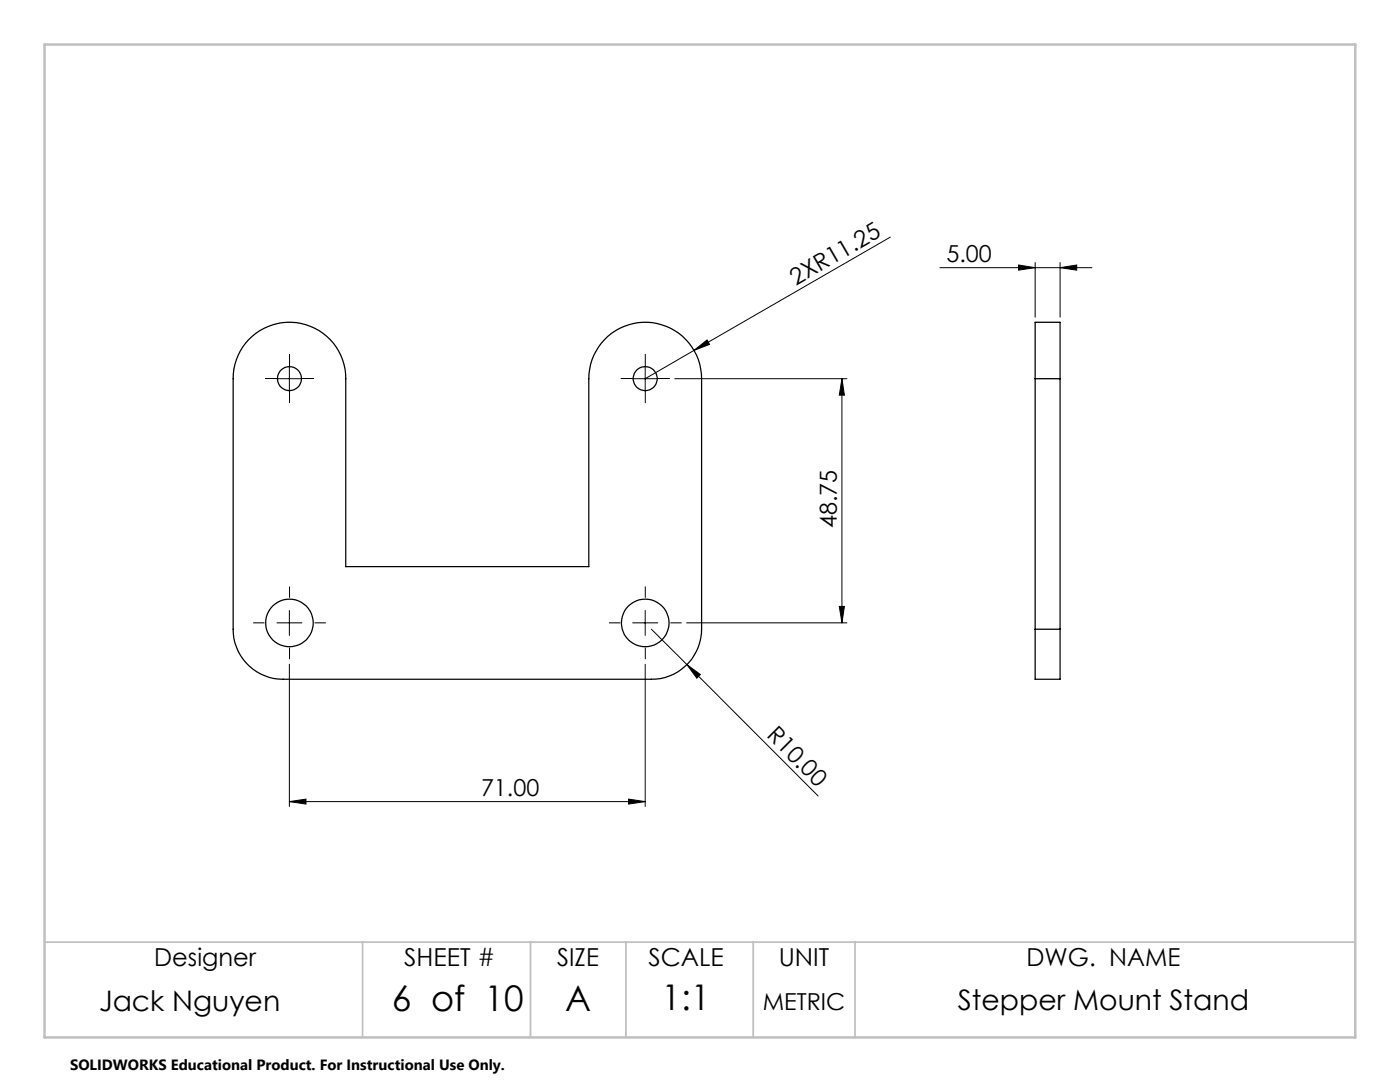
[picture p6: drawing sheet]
<svg xmlns="http://www.w3.org/2000/svg" width="279mm" height="216mm" viewBox="0 0 279 216" stroke-linecap="round" stroke-linejoin="round" font-family="sans-serif">
<g fill="none" stroke="#000" stroke-width=".25">
<path d="M49.6 67.8a11.3 11.3 0 0 1 12.4-2.7 11.3 11.3 0 0 1 7 10.5v37.5h48.5v-37.5a11.3 11.3 0 0 1 11.3-11.3 11.3 11.3 0 0 1 11.2 11.3v50a10 10 0 0 1-10 9.9h-73.5a10 10 0 0 1-10-9.9v-50a11.2 11.2 0 0 1 3.1-7.8zM206.6 75.6v-11.3h5v11.3M206.6 75.6h5M206.6 75.6v50M211.6 75.6v50M206.6 125.6v9.9h5v-9.9M206.6 125.6h5"/>
<circle cx="57.8" cy="75.6" r="2.4"/>
<circle cx="128.8" cy="75.6" r="2.4"/>
<circle cx="57.8" cy="124.3" r="4.7"/>
<circle cx="128.8" cy="124.3" r="4.8"/>
</g>
<g fill="none" stroke="#000" stroke-width=".2">
<path d="M177.7 47.3l-39.2 22.6M187.6 53.4h30.3M203.3 52.9l3.3 .5-3.3 .5zM206.6 52.4v10.9M211.6 53.4l3.3-.5v1zM211.6 52.4v10.9M55.3 75.6h5M57.7 73.1v4.9M126.3 75.6h5M128.8 73.1v4.9M134.7 75.6h34.3M138.5 69.9l2.6-2.1 .5 .9z"/>
<path d="M138.5 69.9l-9.7 5.7M168 75.6l.5 3.2h-1zM168 75.6v48.7M55.3 124.3h5M57.7 121.8v5M57.7 132.5v28.4M126.3 124.3h5M128.8 121.8v5M128.8 132.5v28.4M130 125.6l7.1 7M137 124.3h32M137.1 132.6l2.7 2-.7 .7z"/>
<path d="M137.1 132.6l26.2 26.2M167.5 121h1l-.5 3.3zM57.7 159.9l3.4-.4v.9zM57.7 159.9h71.1M125.4 159.5l3.4 .4-3.4 .5z"/>
</g>
<g fill="none" stroke="#000" stroke-width=".2" stroke-dasharray="15.2 1.3 1.3 1.3" stroke-linecap="butt">
<path d="M55.3 75.5h-2.4M57.8 73v-2.4M57.8 78v2.4M60.3 75.5h2.4M126.3 75.5h-2.4M128.8 73v-2.4M128.8 78v2.4M131.3 75.5h2.4M57.8 119.3v-2.3M128.8 119.3v-2.3M52.8 124.3h-2.3M57.8 129.3v2.2"/>
<path d="M62.8 124.3h2.2M123.8 124.3h-2.3M128.8 129.3v2.2M133.8 124.3h2.2"/>
</g>
<path d="M8.9 188h261.6M72.4 188v19M105.9 188v19M124.9 188v19M150.3 188v19M170.6 188v19" fill="none" stroke="#c0c0c0" stroke-width=".35"/>
<path d="M8.9 8.9h261.6v198.1h-261.6z" fill="none" stroke="#c0c0c0" stroke-width=".5"/>
<g fill="#000">
<path d="M138.5 69.9l2.6-2.1 .5 .9zM137.1 132.6l2.7 2-.7 .7z"/>
<path d="M211.6 53.4l3.3-.5v1zM203.3 52.9l3.3 .5-3.3 .5z"/>
<path d="M168 75.6l.5 3.2h-1zM167.5 121h1l-.5 3.3z"/>
<path d="M57.7 159.9l3.4-.4v.9zM125.4 159.5l3.4 .4-3.4 .5z"/>
</g>
<g font-size="7.1">
<text x="78.2" y="201.7">6 of 10</text>
<text x="112.8" y="201.7">A</text>
<text x="132" y="201.6">1:1</text>
</g>
<g font-size="5.6">
<text x="19.8" y="201.7">Jack Nguyen</text>
<text x="191.2" y="201.6">Stepper Mount Stand</text>
</g>
<g font-size="4.9">
<text x="30.8" y="192.8">Designer</text>
<text x="80.7" y="192.8">SHEET #</text>
<text x="111.2" y="192.8">SIZE</text>
<text x="129.4" y="192.8">SCALE</text>
<text x="155.4" y="192.8">UNIT</text>
<text x="204.9" y="192.8">DWG. NAME</text>
</g>
<g font-size="4.7">
<text x="188.9" y="52.4">5.00</text>
<text x="158.8" y="57" transform="rotate(-30 158.8 57)">2XR11.25</text>
<text x="167" y="105.4" transform="rotate(-90 167 105.4)">48.75</text>
<text x="152.9" y="146.9" transform="rotate(45 152.9 146.9)">R10.00</text>
<text x="96" y="158.9">71.00</text>
<text x="152.2" y="201.6">METRIC</text>
</g>
<text font-size="3" x="14" y="213.5">SOLIDWORKS Educational Product. For Instructional Use Only.</text>
</svg>
